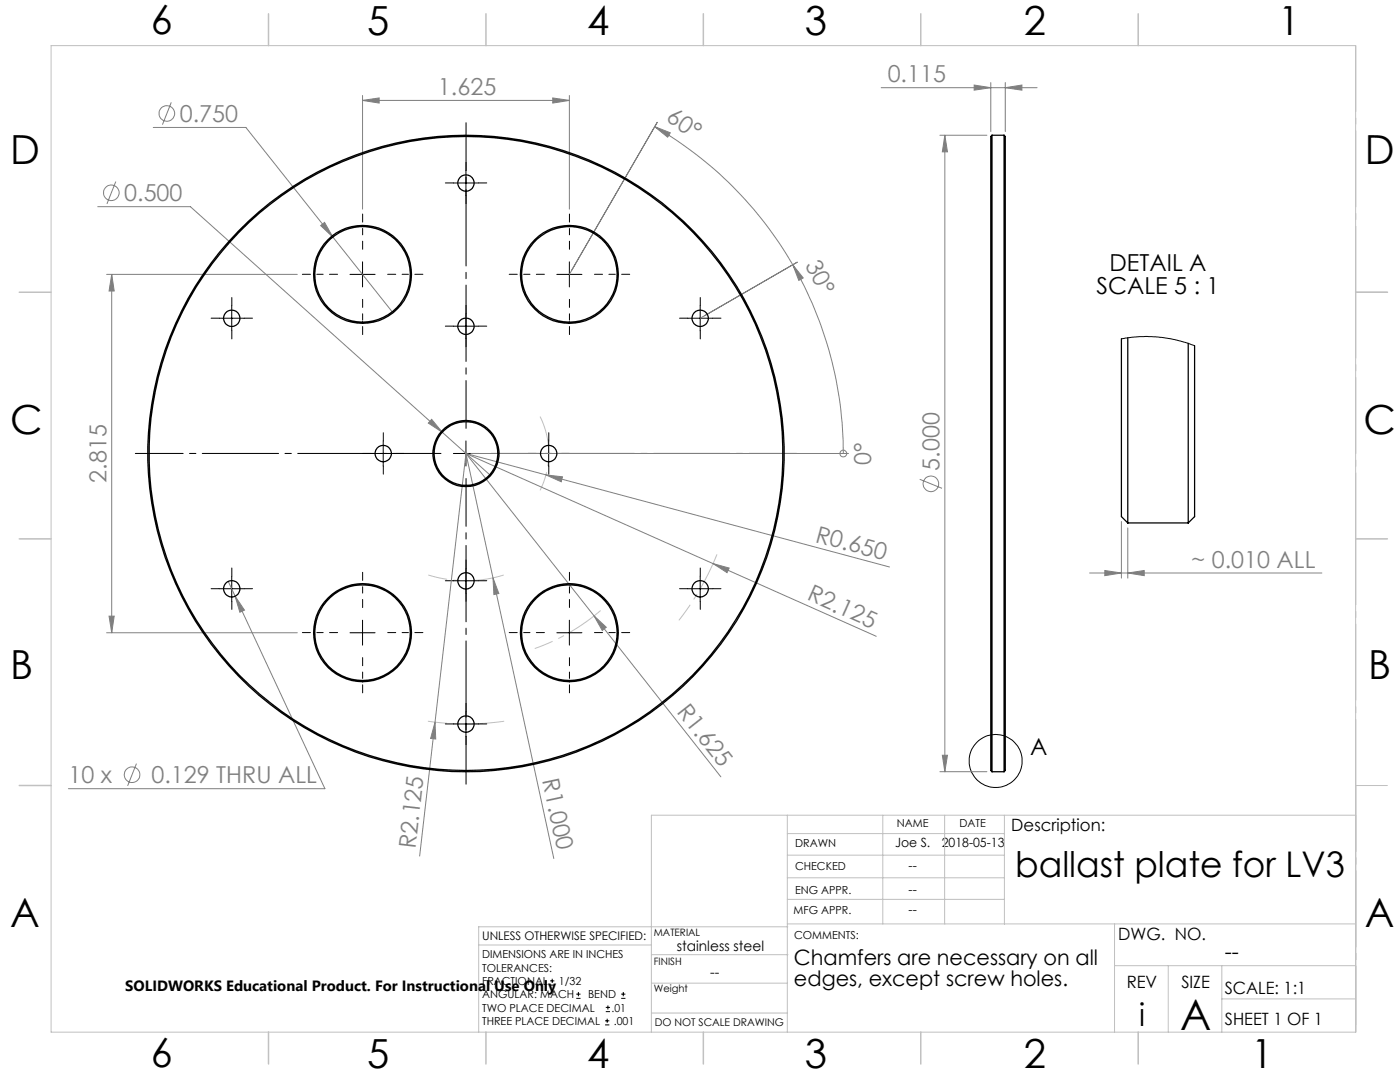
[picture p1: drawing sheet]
<svg xmlns="http://www.w3.org/2000/svg" width="279mm" height="216mm" viewBox="0 0 279 216" stroke-linecap="round" stroke-linejoin="round" font-family="sans-serif">
<g fill="none" stroke="#808080" stroke-width=".2">
<path d="M72.4 19v22.7M110.3 19.5l3.3 .5-3.3 .6zM113.6 19v22.7M175.9 17.5h31.1M194.4 17l3.3 .5-3.3 .5zM197.7 16.5v9.7M200.6 17.5l3.3-.5v1zM200.6 16.5v9.7M23.1 36.2l-1.8 4.5M30.6 25.4h18.5l29.2 36.8M34.2 20.4l-1.8 4.5M72.4 20l3.3-.5v1.1z"/>
<path d="M72.4 20h41.2M130.6 25.3a75.3 75.3 0 0 1 27.6 27.5M130.6 25.3l3.2 1.2-.6 .9zM131.2 24.4l-17.6 30.4M187.6 27h9.4M188.6 27v127M188.6 27l.5 3.3h-1zM19.5 41.2h18.5l50.3 45.1M21.3 54.8h38M22.3 54.8v71.5M22.3 54.8l.5 3.3h-1zM64 45l.8-.6 1.6 2.9z"/>
<path d="M158.2 52.8a75.6 75.6 0 0 1 10.1 37.7M158.2 52.8l2.1 2.7-.9 .5zM159.1 52.3l-19.4 11.2M86.1 83.7l2.2 2.6-2.8-1.9zM88.3 86.3l9.4 8.4M93 90.5l15.9 4.3M93 90.5l49.3 22M93 90.5l5.4 24.8M93 90.5l-6.2 53.6M93 90.5l25.6 32.4M94 90.5h75.3M108.9 94.8l3.4 .3-.3 1z"/>
<path d="M108.9 94.8l68.6 18.3M168.3 90.5h.1M183.6 95.6l4.4 1.8M45.5 116l19.3 41.4h-51.1M46.9 119l1.9 2.7-.9 .5zM98.4 115.3l1.2 3.1-1 .2zM98.4 115.3l12.1 56M142.3 112.5l3.2 .8-.4 1zM142.3 112.5l32.6 14.5M217.5 114.3h46.3M220.5 113.8l3.3 .5-3.3 .6zM223.8 104.1v11.3"/>
<path d="M225.1 114.3l3.3-.5v1.1zM225.1 105.3v10.1M21.3 126.3h38M21.8 122.9h1l-.5 3.4zM118.6 122.9l2.4 2.3-.8 .6zM118.6 122.9l25.3 32.1M27.2 152.4l-1.7 4.4M86.8 144.1l.2 3.4-1.1-.1zM86.8 144.1l-3.1 26.7M187.6 154h9.4M188.1 150.7h1l-.5 3.3z"/>
<circle cx="22.2" cy="38.5" r="1.56"/>
<circle cx="33.3" cy="22.6" r="1.55"/>
<circle cx="168.3" cy="90.5" r=".68"/>
<circle cx="185.8" cy="96.5" r="1.56"/>
<circle cx="26.4" cy="154.6" r="1.55"/>
</g>
<g fill="none" stroke="#000" stroke-width=".2">
<path d="M90.5 36.5h5M93 34v5M69.9 54.8h5M72.4 52.2v5.1M111.1 54.8h5M113.6 52.2v5.1M43.7 63.5h5.1M46.2 61v5M90.5 65.1h5M93 62.6v5M137.2 63.5h5M139.7 61v5"/>
<path d="M74 90.5h5M76.5 88v5M90.5 90.5h5M93 88v5M107 90.5h5M109.5 88v5M43.7 117.5h5.1M46.2 115v5M90.5 115.9h5M93 113.4v5M137.2 117.5h5M139.7 115v5"/>
<path d="M69.9 126.3h5M72.4 123.8v4.9M111.1 126.3h5M113.6 123.8v4.9M90.5 144.5h5M93 142v5M109.8 196.6h.8M109.8 195.7h.8M110.2 195.3v.8M115 199.2h.9M115 198.4h.9M115.4 197.9v.9"/>
<path d="M124 199.2h.8M124 198.4h.8M124.4 197.9v.9M120.8 204.5h.8M120.8 203.7h.8M120.9 201.9h.8M120.9 201h.8M121.2 203.3v.8M121.3 200.6v.8"/>
<circle cx="198.7" cy="151.8" r="5.3"/>
</g>
<path d="M107.8 83.1a16.5 16.5 0 0 1 0 14.7M100.5 114.7a25.4 25.4 0 0 1-15 0M143.1 110.6a54 54 0 0 1-7.6 13.2M119.9 121.8a41.3 41.3 0 0 1-13.2 7.6M100.6 143.9a54 54 0 0 1-15.2 0" fill="none" stroke="#c0c0c0" stroke-width=".2" stroke-dasharray="15.2 1.3 1.3 1.3" stroke-dashoffset="7.6" stroke-linecap="butt"/>
<path d="M88 90.5h-61M93 85.5v-61M93 95.5v61M98 90.5h61" fill="none" stroke="#000" stroke-width=".2" stroke-dasharray="15.2 1.3 1.3 1.3" stroke-dashoffset="5.7"/>
<g fill="none" stroke="#000" stroke-width=".2" stroke-dasharray="15.2 1.3 1.3 1.3" stroke-dashoffset="13.6">
<path d="M67.4 54.7h-7.1M72.4 49.7v-7M72.4 59.7v7.1M77.4 54.7h7M108.6 54.7h-7M113.6 49.7v-7M113.6 59.7v7.1M118.6 54.7h7.1M67.4 126.2h-7.1M72.4 121.2v-7M72.4 131.2v7M77.4 126.2h7"/>
<path d="M108.6 126.2h-7M113.6 121.2v-7M113.6 131.2v7M118.6 126.2h7.1"/>
</g>
<g fill="none" stroke="#000" stroke-width=".2" stroke-dasharray="15.2 1.3 1.3 1.3">
<path d="M90.5 36.5h-1.6M93 34v-1.6M93 39v1.6M95.5 36.5h1.6M43.8 63.5h-1.7M46.3 61v-1.6M46.3 66v1.6M48.8 63.5h1.6M90.5 65.1h-1.6M93 62.6v-1.7M93 67.6v1.6M95.5 65.1h1.6"/>
<path d="M137.3 63.5h-1.7M139.8 61v-1.6M139.8 66v1.6M142.3 63.5h1.6M74 90.5h-1.6M76.5 88v-1.7M76.5 93v1.6M79 90.5h1.6M107 90.5h-1.6M109.5 88v-1.7M109.5 93v1.6M112 90.5h1.7"/>
<path d="M43.8 117.5h-1.7M46.3 115v-1.7M46.3 120v1.6M48.8 117.5h1.6M90.5 115.9h-1.6M93 113.4v-1.7M93 118.4v1.6M95.5 115.9h1.6M137.3 117.5h-1.7M139.8 115v-1.7M139.8 120v1.6M142.3 117.5h1.6"/>
<path d="M90.5 144.5h-1.6M93 142v-1.7M93 147v1.6M95.5 144.5h1.6"/>
</g>
<path d="M270.6 9.1v49.2M270.6 58.3v49.2M270.6 107.5v49.2M270.6 156.7v49.2" fill="none" stroke="#c0c0c0" stroke-width=".2" stroke-dasharray="15.2 1.3 1.3 1.3" stroke-dashoffset="2.1"/>
<g fill="none" stroke="#c0c0c0" stroke-width=".2">
<path d="M10.2 9.1h260.3v196.9h-260.3zM270.5 58.3h6.4M270.5 156.7h6.4M157.1 162.7v43.3M157.1 175.2h43.3M157.1 170.6h43.3M157.1 166.3h43.3M157.1 179.5h43.3M176.2 162.7v21.7M188.5 162.7v21.7M200.4 162.7v21.7M270.6 162.7h-140.6v43.3"/>
<path d="M95.5 188.6h34.5M130 196.2h27.1M130 190.5h27.3M157.1 184.4h113.4M157.2 184.9h-61.7v21.1M222.4 184.4v21.6M222.4 192.7h48.1M233.2 192.7v13.3M243.8 199.3h26.7M243.8 192.7v13.3M130 202.1h27.1"/>
</g>
<g fill="none" stroke="#c0c0c0" stroke-width=".3">
<path d="M53.6 2.8v6.3M97 2.8v6.3M140.4 2.8v6.3M183.8 2.8v6.3M227.2 2.8v6.3M3.8 58.3h6.4M270.5 58.3h6.4M3.8 107.5h6.4M270.5 107.5h6.4M3.8 156.7h6.4M53.6 206v6.3M97 206v6.3"/>
<path d="M140.4 206v6.3M183.8 206v6.3M227.2 206v6.3"/>
</g>
<g fill="#808080">
<path d="M158.2 52.8l2.1 2.7-.9 .5z"/>
<path d="M130.6 25.3l3.2 1.2-.6 .9z"/>
<path d="M86.8 144.1l.2 3.4-1.1-.1z"/>
<path d="M98.4 115.3l1.2 3.1-1 .2z"/>
<path d="M118.6 122.9l2.4 2.3-.8 .6z"/>
<path d="M142.3 112.5l3.2 .8-.4 1z"/>
<path d="M108.9 94.8l3.4 .3-.3 1z"/>
<path d="M72.4 20l3.3-.5v1.1zM110.3 19.5l3.3 .5-3.3 .6zM46.9 119l1 3.2 .9-.5zM64 45l2.4 2.3-1.6-2.9zM86.1 83.7l-.6 .7 2.8 1.9zM220.5 113.8l3.3 .5-3.3 .6zM225.1 114.3l3.3-.5v1.1z"/>
<path d="M194.4 17l3.3 .5-3.3 .5zM200.6 17.5l3.3-.5v1z"/>
<path d="M21.8 122.9h1l-.5 3.4zM22.3 54.8l.5 3.3h-1z"/>
<path d="M188.6 27l.5 3.3h-1zM188.1 150.7h1l-.5 3.3z"/>
</g>
<g fill="none" stroke="#000" stroke-width=".25">
<path d="M198 27v127M198 27l-.3 .2v126.5l.3 .3M198 27h2.4M200.4 27v127M200.4 27l.2 .2v126.5l-.2 .3M223.8 67.6v35.5l1.3 1.3M225.1 67.4v37M237.1 68.5v35.9M238.4 69v34.1l-1.3 1.3M225.1 104.4h12M198 154h2.4"/>
<circle cx="93" cy="36.5" r="1.64"/>
<circle cx="72.4" cy="54.7" r="9.8"/>
<circle cx="72.4" cy="54.8" r="9.5"/>
<circle cx="113.6" cy="54.7" r="9.8"/>
<circle cx="113.6" cy="54.8" r="9.5"/>
<circle cx="46.2" cy="63.5" r="1.64"/>
<circle cx="93" cy="65.1" r="1.64"/>
<circle cx="139.7" cy="63.5" r="1.64"/>
<circle cx="76.5" cy="90.5" r="1.64"/>
<circle cx="93" cy="90.5" r="63.3"/>
<circle cx="93" cy="90.5" r="63.5"/>
<circle cx="93" cy="90.5" r="6.4"/>
<circle cx="93" cy="90.5" r="6.6"/>
<circle cx="109.5" cy="90.5" r="1.64"/>
<circle cx="46.2" cy="117.5" r="1.64"/>
<circle cx="93" cy="115.9" r="1.64"/>
<circle cx="139.7" cy="117.5" r="1.64"/>
<circle cx="72.3" cy="126.3" r="9.5"/>
<circle cx="72.4" cy="126.2" r="9.8"/>
<circle cx="113.6" cy="126.3" r="9.5"/>
<circle cx="113.6" cy="126.2" r="9.8"/>
<circle cx="93" cy="144.5" r="1.64"/>
</g>
<path d="M223.8 67.6l3.6-.4h3.7l3.8 .7 3.5 1.1" fill="none" stroke="#000" stroke-width=".2"/>
<text font-size="8.5" x="235.5" y="205.4">A</text>
<g font-size="8">
<text x="30.1" y="6.8">6</text>
<text x="73.3" y="6.9">5</text>
<text x="117.2" y="6.9">4</text>
<text x="160.6" y="6.9">3</text>
<text x="204.3" y="6.9">2</text>
<text x="255.1" y="6.9">1</text>
<text x="2.1" y="32.8">D</text>
<text x="272.4" y="32.8">D</text>
<text x="2.1" y="86.5">C</text>
<text x="272.1" y="86.5">C</text>
<text x="2.1" y="135.6">B</text>
<text x="273.1" y="135.6">B</text>
<text x="2.1" y="185.1">A</text>
<text x="272.4" y="185.1">A</text>
<text x="30.1" y="212.9">6</text>
<text x="73.3" y="213">5</text>
<text x="117.2" y="213">4</text>
<text x="160.6" y="213">3</text>
<text x="204.3" y="213">2</text>
<text x="249.7" y="213">1</text>
</g>
<text font-size="7.1" x="202.6" y="174.9">ballast plate for LV3</text>
<text font-size="6.3" x="227.3" y="204.6">i</text>
<g font-size="4.7" fill="#808080">
<text x="177.2" y="16.5">0.115</text>
<text x="87.4" y="19">1.625</text>
<text x="35.9" y="24.3">0.750</text>
<text x="132.7" y="24" transform="rotate(33 132.7 24)">60°</text>
<text x="24.8" y="40.2">0.500</text>
<text x="160.6" y="52.8" transform="rotate(63 160.6 52.8)">30°</text>
<text x="173.9" y="92.7" transform="rotate(-90 173.9 92.7)">0°</text>
<text x="187.5" y="94" transform="rotate(-90 187.5 94)">5.000</text>
<text x="21.3" y="96.3" transform="rotate(-90 21.3 96.3)">2.815</text>
<text x="162.6" y="108.1" transform="rotate(15 162.6 108.1)">R0.650</text>
<text x="237.7" y="113.3">~ 0.010 ALL</text>
<text x="160.9" y="119.6" transform="rotate(24 160.9 119.6)">R2.125</text>
<text x="134.9" y="142" transform="rotate(52 134.9 142)">R1.625</text>
<text x="108.2" y="155.7" transform="rotate(78 108.2 155.7)">R1.000</text>
<text x="13.7" y="156.3">10 x</text>
<text x="30.2" y="156.3">0.129 THRU ALL</text>
<text x="82.9" y="169.4" transform="rotate(-83 82.9 169.4)">R2.125</text>
</g>
<g font-size="4.7">
<text x="218.8" y="58.7">SCALE 5 : 1</text>
<text x="221.4" y="54.2">DETAIL A</text>
<text x="205.6" y="150.7">A</text>
</g>
<g font-size="4.2">
<text x="244.4" y="191.4">--</text>
<text x="158.5" y="192.5">Chamfers are necessary on all</text>
<text x="158.5" y="196.7">edges, except screw holes.</text>
</g>
<g font-size="3.4">
<text x="201.8" y="165.9">Description:</text>
<text x="223.2" y="187.6">DWG. NO.</text>
<text x="224.9" y="197.2">REV</text>
<text x="235.8" y="197.2">SIZE</text>
<text x="244.4" y="198.4">SCALE: 1:1</text>
<text x="244.4" y="204.6">SHEET 1 OF 1</text>
</g>
<text font-size="3" x="25" y="197.8">SOLIDWORKS Educational Product. For Instructional Use Only</text>
<g font-size="2.8">
<text x="135.1" y="189.7">stainless steel</text>
<text x="141.7" y="194.9">--</text>
</g>
<g font-size="2.5">
<text x="178.7" y="169">Joe S.</text>
<text x="181.3" y="173.5">--</text>
<text x="187.9" y="169">2018-05-13</text>
<text x="181.3" y="178.3">--</text>
<text x="181.3" y="182.3">--</text>
</g>
<text font-size="2.4" x="96.2" y="187.5">UNLESS OTHERWISE SPECIFIED:</text>
<g font-size="2.2">
<text x="179" y="165.1">NAME</text>
<text x="191.5" y="165.1">DATE</text>
<text x="158.7" y="169">DRAWN</text>
<text x="158.7" y="173.5">CHECKED</text>
<text x="158.7" y="178.3">ENG APPR.</text>
<text x="158.4" y="182.4">MFG APPR.</text>
<text x="96.2" y="191.2">DIMENSIONS ARE IN INCHES</text>
<text x="158.5" y="187.4">COMMENTS:</text>
<text x="96.2" y="193.9">TOLERANCES:</text>
<text x="96.2" y="196.5">FRACTIONAL</text>
<text x="111.5" y="196.5">1/32</text>
<text x="96.2" y="201.8">TWO PLACE DECIMAL</text>
<text x="96.2" y="199.2">ANGULAR: MACH</text>
<text x="117.4" y="199.2">BEND</text>
<text x="122.1" y="201.8">.01</text>
<text x="96.2" y="204.5">THREE PLACE DECIMAL</text>
<text x="122.5" y="204.5">.001</text>
</g>
<text font-size="2.1" x="130.7" y="204.6">DO NOT SCALE DRAWING</text>
<g font-size="2">
<text x="130.5" y="186.8">MATERIAL</text>
<text x="130.5" y="192.5">FINISH</text>
<text x="130.5" y="198">Weight</text>
</g>
</svg>
